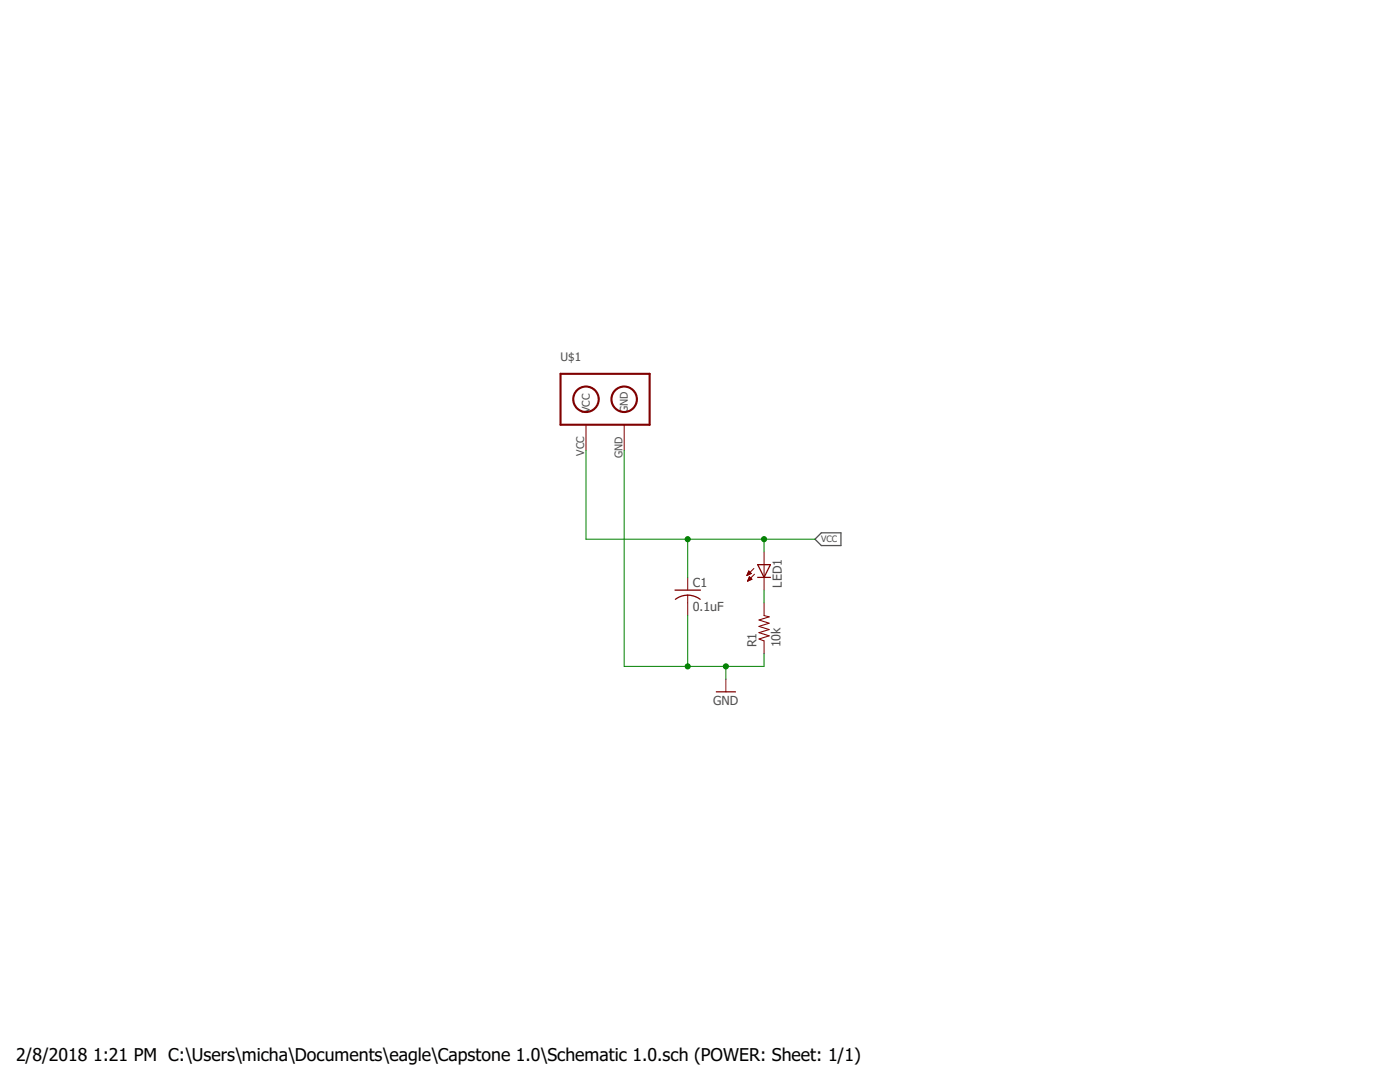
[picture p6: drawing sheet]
<svg xmlns="http://www.w3.org/2000/svg" width="279mm" height="216mm" viewBox="0 0 279 216" stroke-linecap="round" stroke-linejoin="round" font-family="sans-serif">
<path d="M162.6 107.6l1.3-1.3h3.9v2.6h-3.9z" fill="none" stroke="#505050" stroke-width=".25"/>
<path d="M134.7 117.8h5.1M134.8 119.6a4 4 0 0 1 4.9 0M151.2 112.7h2.6l-1.3 2.5zM151.2 115.2h2.6M143 138h3.8" fill="none" stroke="#800000" stroke-width=".25"/>
<g fill="none" stroke="#800000" stroke-width=".2">
<path d="M116.9 84.8v5M124.6 84.8v5M137.2 115.2v2.6M137.2 118.8v4M149.1 114.8h.1M149.1 114.7h.3M149.2 114.6h.5M149.2 114.4h.7M149.2 115.9h.2M149.3 114.3h.5M149.3 115.8h.4M149.3 114.2h.4"/>
<path d="M149.3 115.6h.6M149.4 114.1h.2M149.4 115.5h.6M149.4 113.9l-.3 .9M149.4 113.9l.5 .5-.8 .4M149.4 114h.1M149.4 115.4h.5M149.5 115.3h.3M149.5 115.2h.1M149.6 115.1l.5 .5-.9 .4zM150.5 113.4l-1.4 1.4M150.6 114.6l-1.4 1.4"/>
<path d="M152.5 110.1v7.7M144.9 135.5v2.5M152.5 120.3v2.5M152.5 127.9v2.5"/>
</g>
<path d="M152.5 122.8l1 .3-2 .6 2 .7-2 .6 2 .6-2 .6 2 .7-2 .6 1 .4" fill="none" stroke="#800000" stroke-width=".21"/>
<g fill="none" stroke="#800000" stroke-width=".42">
<path d="M111.9 74.6h17.7v10.2h-17.7z"/>
<circle cx="116.9" cy="79.7" r="2.54"/>
<circle cx="124.6" cy="79.7" r="2.54"/>
</g>
<path d="M116.9 89.8v17.8h45.7M124.6 89.8v43.2h27.9v-2.6M137.2 107.6v7.6M152.5 107.6v2.5M152.5 117.8v2.5M137.2 122.8v10.2M144.9 133v2.5" fill="none" stroke="#008000" stroke-width=".2"/>
<g fill="#008000" stroke="#008000" stroke-width=".2">
<circle cx="137.2" cy="107.6" r=".51"/>
<circle cx="152.5" cy="107.6" r=".51"/>
<circle cx="144.9" cy="133" r=".51"/>
<circle cx="137.2" cy="133" r=".51"/>
</g>
<g font-size="3.5">
<text x="3.2" y="211.7">2/8/2018</text>
<text x="18.6" y="211.7">1:21 PM C:\Users\micha\Documents\eagle\Capstone 1.0\Schematic 1.0.sch (POWER: Sheet: 1/1)</text>
</g>
<g font-size="2.5" fill="#505050">
<text x="138.3" y="117.1">C1</text>
<text x="156" y="117.2" transform="rotate(-90 156 117.2)">LED1</text>
<text x="138.3" y="121.9">0.1uF</text>
<text x="151" y="129.2" transform="rotate(-90 151 129.2)">R1</text>
<text x="155.8" y="129.2" transform="rotate(-90 155.8 129.2)">10k</text>
<text x="142.3" y="140.6">GND</text>
</g>
<text font-size="2.3" fill="#505050" x="111.9" y="72.1">U$1</text>
<g font-size="2.1" fill="#505050">
<text x="117.7" y="82.4" transform="rotate(-90 117.7 82.4)">VCC</text>
<text x="125.3" y="82.4" transform="rotate(-90 125.3 82.4)">GND</text>
<text x="116.6" y="90.9" transform="rotate(-90 116.6 90.9)">VCC</text>
<text x="124.2" y="91.4" transform="rotate(-90 124.2 91.4)">GND</text>
</g>
<text font-size="1.8" fill="#505050" x="163.9" y="108.2">VCC</text>
</svg>
